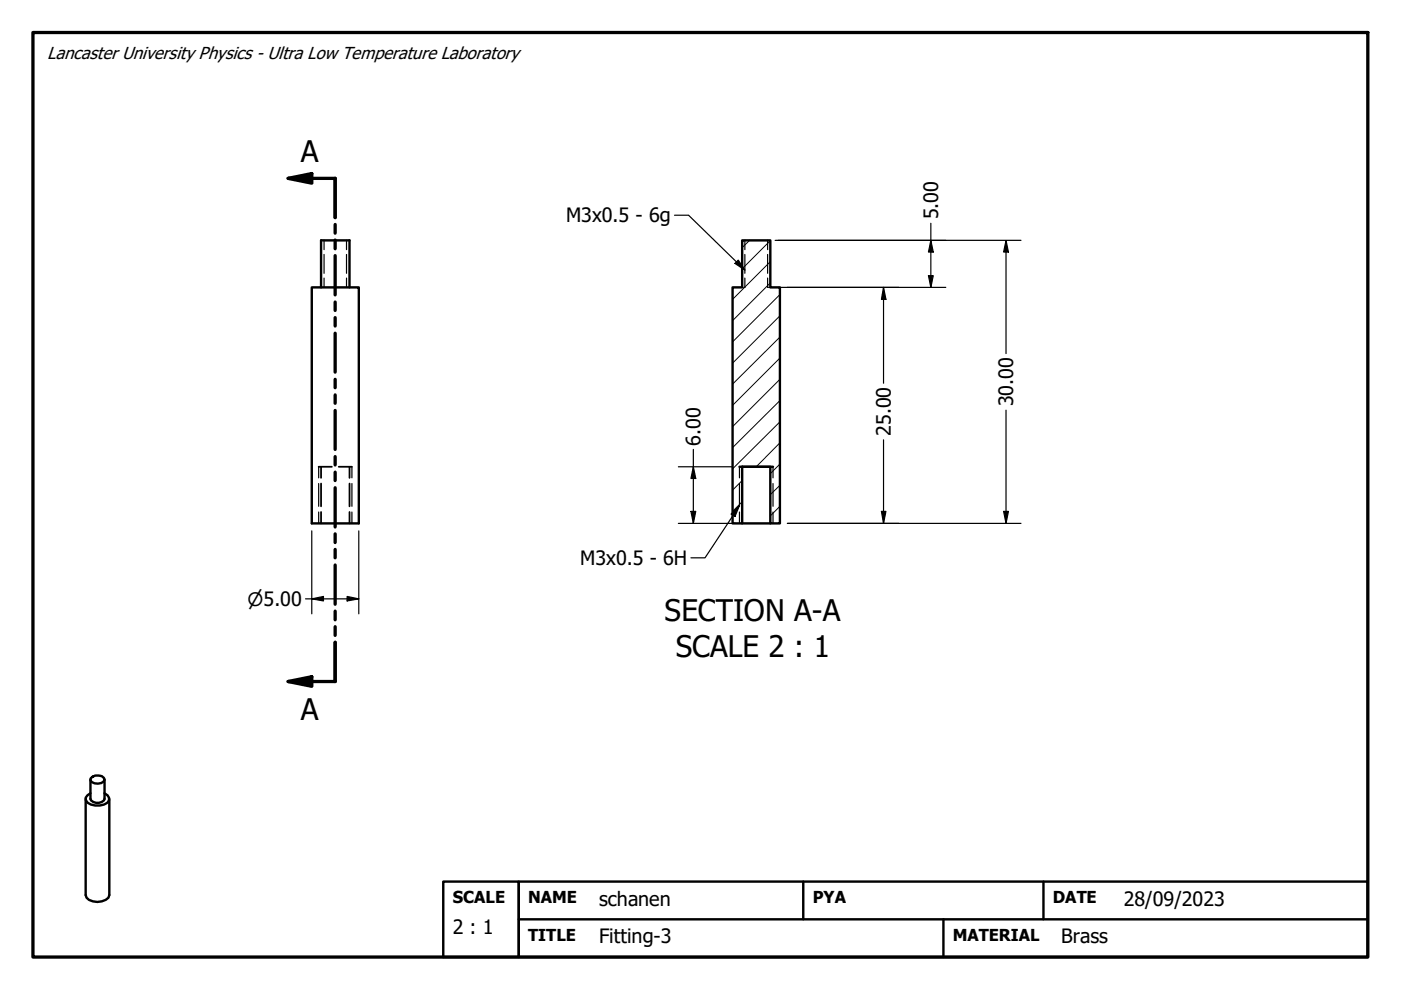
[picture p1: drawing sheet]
<svg xmlns="http://www.w3.org/2000/svg" width="297mm" height="210mm" viewBox="0 0 297 210" stroke-linecap="round" stroke-linejoin="round" font-family="sans-serif">
<!-- layer: Hatch (ANSI) -->
<g fill="none" stroke="#000" stroke-width=".21">
<path d="M158.9 51l-1.5 1.5M163.3 60l-8 8M163.3 55.5l-8 8M163.3 51l-5.9 6M165.4 75.9l-10.1 10.1M165.4 71.5l-10.1 9.9M165.4 67l-10.1 10M165.4 62.5l-10.1 10M165.4 98.4l-2.1 2M165.4 93.9l-5.1 5.1M165.4 89.4l-10.1 10M165.4 84.9l-10.1 10"/>
<path d="M165.4 80.4l-10.1 10.1M157.4 110.9l-.1 .1M157.4 106.4l-2.1 2M157.4 101.9l-2.1 2M165.4 107.4l-2.1 2M165.4 102.9l-2.1 2"/>
</g>
<!-- layer: Hidden (ANSI) -->
<path d="M67.6 99h2.8M68.1 99v2.3M71.8 99h2.8M74.1 99v2.3M68.1 102.5v4.9M68.1 108.6v2.4M74.1 102.5v4.9M74.1 108.6v2.4" fill="none" stroke="#000" stroke-width=".38"/>
<!-- layer: Hidden Narrow (ANSI) -->
<g fill="none" stroke="#000" stroke-width=".25">
<path d="M68.7 51v1.9M68.7 53.9v4M68.7 59v1.9M73.5 51v1.9M73.5 53.9v4M73.5 59v1.9M157.9 51v1.9M157.9 53.9v4M157.9 59v1.9h-.2M162.8 51v1.9M162.8 53.9v4M162.8 59v1.9h.1"/>
<path d="M157.4 60.9h.1M163.1 60.9h.2M67.6 99v2.3M74.6 99v2.3M156.8 99v2.3M163.9 99v2.3M67.6 102.5v4.9M67.6 108.6v2.4M74.6 102.5v4.9M74.6 108.6v2.4M156.8 102.5v4.9M156.8 108.6v2.4"/>
<path d="M163.9 102.5v4.9M163.9 108.6v2.4"/>
</g>
<!-- layer: Visible (ANSI) -->
<path d="M157.4 51h5.9v9.9h2.1v50.1h-2.1v-12h-5.9v12h-2.1v-50.1h2.1zM66.1 60.9h10v50.1h-10zM68.1 60.9v-9.9h6v9.9M156.8 99h7.1M157.4 111h5.9M18.2 169.4v20.4a2.17 2.17 0 0 0 2.4 1.4 2.32 2.32 0 0 0 2.6-1.4v-20.4M19.2 168.2l-.7 .4-.3 .5a1.77 1.77 0 0 0 2 1.7 2.82 2.82 0 0 0 2.9-1.1v-.6l-.3-.5-.6-.4M19.2 165.3v4.1a1.72 1.72 0 0 0 3 0v-4.1M19.2 165a1.93 1.93 0 0 1 2.8-.1l.2 .4a1.84 1.84 0 0 1-3 .2z" fill="none" stroke="#000" stroke-width=".51"/>
<!-- layer: Section Line (ANSI) -->
<g fill="none" stroke="#000" stroke-width=".7">
<path d="M61.1 37.8l5-1v2zM61.1 37.8h10v8.3M71.1 47.6v1.8M71.1 50.9v1.8M71.1 54.2v8.3M71.1 64v1.8M71.1 67.3v1.8M71.1 70.6v8.3M71.1 80.4v1.8M71.1 83.7v1.8M71.1 87v8.3M71.1 96.8v1.8"/>
<path d="M71.1 100.1v1.8M71.1 103.4v8.3M71.1 113.2v1.8M71.1 116.5v1.8M71.1 119.8v8.3M71.1 129.6v1.8M71.1 132.9v1.8M71.1 136.2v8.3h-10M61.1 144.5l5-1v2z"/>
</g>
<path d="M61.1 37.8l5-1v2zM61.1 144.5l5-1v2z" fill="#000"/>
<!-- layer: Border (ANSI) -->
<path d="M7 6.9h283v196h-283z" fill="none" stroke="#000" stroke-width=".7"/>
<!-- layer: Title (ANSI) -->
<path d="M94 186.9h16v16h-16zM110 186.9h180v16h-180zM110 194.9h180M170.3 186.9v8M200 194.9v8M221.2 186.9v8" fill="none" stroke="#000" stroke-width=".51"/>
<!-- layer: Dimension (ANSI) -->
<g fill="none" stroke="#000" stroke-width=".25">
<path d="M164.3 51h52.2M196.8 58.5h1.1l-.5 2.4zM197.4 51l.5 2.4h-1.1zM197.4 47.3v13.6M213.3 51l.5 2.4h-1zM213.3 51v24M165 60.9h35.5M187.3 60.9l.5 2.6h-.9zM187.3 60.9v20.4M143.8 99h11.4M147 99l.5 2.4h-1zM147 95.3v15.7"/>
<path d="M187.3 93.3v17.7M213.3 87v24M66.1 112.6v17.5M76.1 112.6v17.5M143.8 111h12M146.5 108.4h1l-.5 2.6zM166.9 111h49.6M186.9 108.4h.9l-.5 2.6zM212.8 108.4h1l-.5 2.6zM64.8 127h11.3M66.1 127l2.5-.5v.9zM73.6 126.5l2.5 .5-2.5 .4z"/>
</g>
<path d="M196.8 58.5h1.1l-.5 2.4zM197.4 51l.5 2.4h-1.1zM213.3 51l.5 2.4h-1zM187.3 60.9l.5 2.6h-.9zM146.5 108.4h1l-.5 2.6zM147 99l.5 2.4h-1zM186.9 108.4h.9l-.5 2.6zM212.8 108.4h1l-.5 2.6zM66.1 127l2.5-.5v.9zM73.6 126.5l2.5 .5-2.5 .4z" fill="#000"/>
<!-- layer: Symbol (ANSI) -->
<path d="M143 45.6h3l11.9 11.6M156.5 55.2l1.4 2-2.1-1.3zM156.8 107.2l-1 2.3-.8-.5zM156.8 107.2l-7.3 11.1h-3" fill="none" stroke="#000" stroke-width=".25"/>
<path d="M156.5 55.2l1.4 2-2.1-1.3zM156.8 107.2l-1 2.3-.8-.5z" fill="#000"/>
<g font-size="6.3">
<text x="63.8" y="34.3">A</text>
<text x="140.9" y="131.7">SECTION A-A</text>
<text x="143.3" y="139.2">SCALE 2 : 1</text>
<text x="63.8" y="152.6">A</text>
</g>
<g font-size="4.2">
<text x="120" y="47.2">M3x0.5 - 6g</text>
<text x="198.9" y="46.5" transform="rotate(-90 198.9 46.5)">5.00</text>
<text x="214.8" y="86.1" transform="rotate(-90 214.8 86.1)">30.00</text>
<text x="148.5" y="94.5" transform="rotate(-90 148.5 94.5)">6.00</text>
<text x="188.8" y="92.5" transform="rotate(-90 188.8 92.5)">25.00</text>
<text x="123" y="119.8">M3x0.5 - 6H</text>
<text x="127" y="192.1">schanen</text>
<text x="238.3" y="192.1">28/09/2023</text>
<text x="96" y="198">2 : 1</text>
<text x="127" y="200">Fitting-3</text>
<text x="225" y="199.9">Brass</text>
</g>
<text font-size="3.9" x="52.5" y="128.4">⌀5.00</text>
<text font-size="3.7" x="10" y="12.5">Lancaster University Physics - Ultra Low Temperature Laboratory</text>
<g font-size="3.5">
<text x="96" y="191.5">SCALE</text>
<text x="112" y="191.4">NAME</text>
<text x="172.3" y="191.4">PYA</text>
<text x="223.2" y="191.4">DATE</text>
<text x="112" y="199.4">TITLE</text>
<text x="202" y="199.4">MATERIAL</text>
</g>
</svg>
